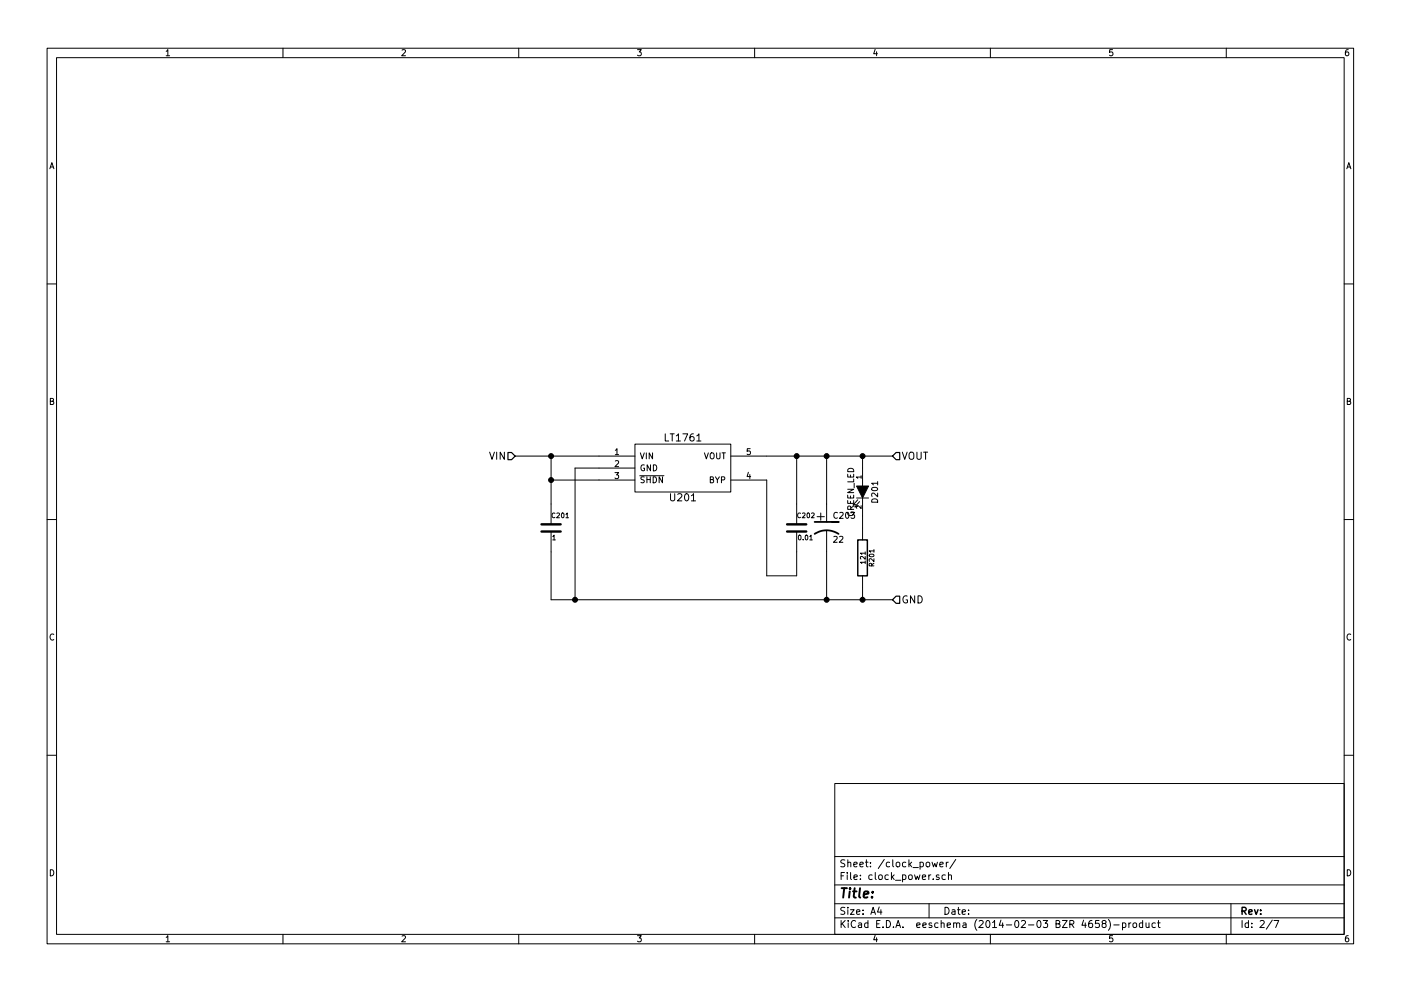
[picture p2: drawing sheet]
EESchema Schematic File Version 2
LIBS:conn_gosselin
LIBS:ti_gosselin
LIBS:oscillator_gosselin
LIBS:power
LIBS:device
LIBS:conn
LIBS:microchip_gosselin
LIBS:linear_technology_gosselin
LIBS:led_gosselin
LIBS:wolfson_gosselin
EELAYER 24 0
EELAYER END
$Descr A4 11693 8268
encoding utf-8
Sheet 2 7
Title ""
Date ""
Rev ""
Comp ""
Comment1 ""
Comment2 ""
Comment3 ""
Comment4 ""
$EndDescr
Text HLabel 4300 3800 0    60   Input ~ 0
VIN
Wire Wire Line
	6400 3800 7450 3800
Text HLabel 7450 5000 2    60   Input ~ 0
GND
Wire Wire Line
	4600 5000 7450 5000
Wire Wire Line
	4600 3800 4600 4200
$Comp
L C C201
U 1 1
P 4600 4400
F 0 "C201" H 4600 4500 40  0000 L CNN
F 1 "1" H 4606 4315 40  0000 L CNN
F 2 "" H 4638 4250 30  0000 C CNN
F 3 "" H 4600 4400 60  0000 C CNN
F 4 "Digi-Key" H 4600 4400 60  0001 C CNN "Supplier"
F 5 "445-8189-1-ND" H 4600 4400 60  0001 C CNN "Supplier-PN"
F 6 "TDK" H 4600 4400 60  0001 C CNN "Manu"
F 7 "CGJ4J2X7R1C105K125AA" H 4600 4400 60  0001 C CNN "Manu-PN"
F 8 "CAP CER 1UF 16V 10% X7R 0805" H 4600 4400 60  0001 C CNN "Description"
	1    4600 4400
	1    0    0    -1  
$EndComp
Wire Wire Line
	6900 3800 6900 4200
Connection ~ 6900 3800
Wire Wire Line
	6900 4600 6900 5000
Connection ~ 6900 5000
Text HLabel 7450 3800 2    60   Input ~ 0
VOUT
$Comp
L C C202
U 1 1
P 6650 4400
F 0 "C202" H 6650 4500 40  0000 L CNN
F 1 "0.01" H 6656 4315 40  0000 L CNN
F 2 "" H 6688 4250 30  0000 C CNN
F 3 "" H 6650 4400 60  0000 C CNN
F 4 "Digi-Key" H 6650 4400 60  0001 C CNN "Supplier"
F 5 "445-9190-1-ND" H 6650 4400 60  0001 C CNN "Supplier-PN"
F 6 "TDK" H 6650 4400 60  0001 C CNN "Manu"
F 7 "CGJ4J3X7R2D103K125AA" H 6650 4400 60  0001 C CNN "Manu-PN"
F 8 "CAP CER 10000PF 200V X7R 0805" H 6650 4400 60  0001 C CNN "Description"
	1    6650 4400
	1    0    0    -1  
$EndComp
$Comp
L GREEN_LED D201
U 1 1
P 7200 4100
F 0 "D201" H 7200 4200 50  0000 C CNN
F 1 "GREEN_LED" H 7200 4000 50  0000 C CNN
F 2 "" H 7200 4100 60  0000 C CNN
F 3 "" H 7200 4100 60  0000 C CNN
F 4 " 160-1423-1-ND" H 7400 4400 60  0001 C CNN "Supplier-PN"
F 5 "Digi-key" H 7300 4300 60  0001 C CNN "Supplier"
F 6 "LED GREEN CLEAR THIN 0805 SMD" H 7700 4700 60  0001 C CNN "Description"
F 7 "Lite-On" H 7500 4500 60  0001 C CNN "Manu"
F 8 "LTST-C171GKT" H 7600 4600 60  0001 C CNN "Manu-PN"
	1    7200 4100
	0    1    1    0   
$EndComp
$Comp
L R R201
U 1 1
P 7200 4650
F 0 "R201" V 7280 4650 40  0000 C CNN
F 1 "121" V 7207 4651 40  0000 C CNN
F 2 "" V 7130 4650 30  0000 C CNN
F 3 "" H 7200 4650 30  0000 C CNN
F 4 "Digi-key" H 7200 4650 60  0001 C CNN "Supplier"
F 5 "RNCP0805FTD121RCT-ND" H 7200 4650 60  0001 C CNN "Supplier-PN"
F 6 "Stackpole" H 7200 4650 60  0001 C CNN "Manu"
F 7 "RNCP0805FTD121R" H 7200 4650 60  0001 C CNN "Manu-PN"
F 8 "RES 121 OHM 1/4W 1% 0805" H 7200 4650 60  0001 C CNN "Description"
	1    7200 4650
	1    0    0    -1  
$EndComp
Wire Wire Line
	7200 3900 7200 3800
Connection ~ 7200 3800
Wire Wire Line
	7200 4300 7200 4400
$Comp
L LT1761 U201
U 1 1
P 5700 3900
F 0 "U201" H 5700 3650 60  0000 C CNN
F 1 "LT1761" H 5700 4150 60  0000 C CNN
F 2 "" H 5750 3850 60  0000 C CNN
F 3 "" H 5750 3850 60  0000 C CNN
F 4 "LT1761ES5-3.3#TRMPBF" H 6200 4450 60  0001 C CNN "Manu-PN"
F 5 "LT1761ES5-3.3#TRMPBFCT-ND" H 6350 4650 60  0001 C CNN "Supplier-PN"
F 6 "Linear Technology" H 6050 4550 60  0001 C CNN "Manu"
F 7 "Digi-key" H 5900 4750 60  0001 C CNN "Supplier"
F 8 "IC REG LDO 3.3V 0.1A TSOT23-5" H 6400 4300 60  0001 C CNN "Description"
	1    5700 3900
	1    0    0    -1  
$EndComp
Wire Wire Line
	4300 3800 5000 3800
Connection ~ 4600 3800
Wire Wire Line
	5000 3900 4800 3900
Wire Wire Line
	4800 3900 4800 5000
Wire Wire Line
	6650 4200 6650 3800
Connection ~ 6650 3800
Wire Wire Line
	6400 4000 6400 4800
Wire Wire Line
	6400 4800 6650 4800
Wire Wire Line
	6650 4800 6650 4600
Wire Wire Line
	4600 4600 4600 5000
Connection ~ 4800 5000
Wire Wire Line
	7200 4900 7200 5000
Connection ~ 7200 5000
Wire Wire Line
	5000 4000 4600 4000
Connection ~ 4600 4000
$Comp
L CP1 C203
U 1 1
P 6900 4400
F 0 "C203" H 6950 4500 50  0000 L CNN
F 1 "22" H 6950 4300 50  0000 L CNN
F 2 "" H 6900 4400 60  0000 C CNN
F 3 "" H 6900 4400 60  0000 C CNN
F 4 "Digi-key" H 6900 4400 60  0001 C CNN "Supplier"
F 5 "P16405CT-ND" H 6900 4400 60  0001 C CNN "Supplier-PN"
F 6 "Panasonic" H 6900 4400 60  0001 C CNN "Manu"
F 7 "32SEPF22M+TSS" H 6900 4400 60  0001 C CNN "Manu-PN"
F 8 "CAP ALUM 22UF 32V 20% RADIAL" H 6900 4400 60  0001 C CNN "Description"
	1    6900 4400
	1    0    0    -1  
$EndComp
$EndSCHEMATC
